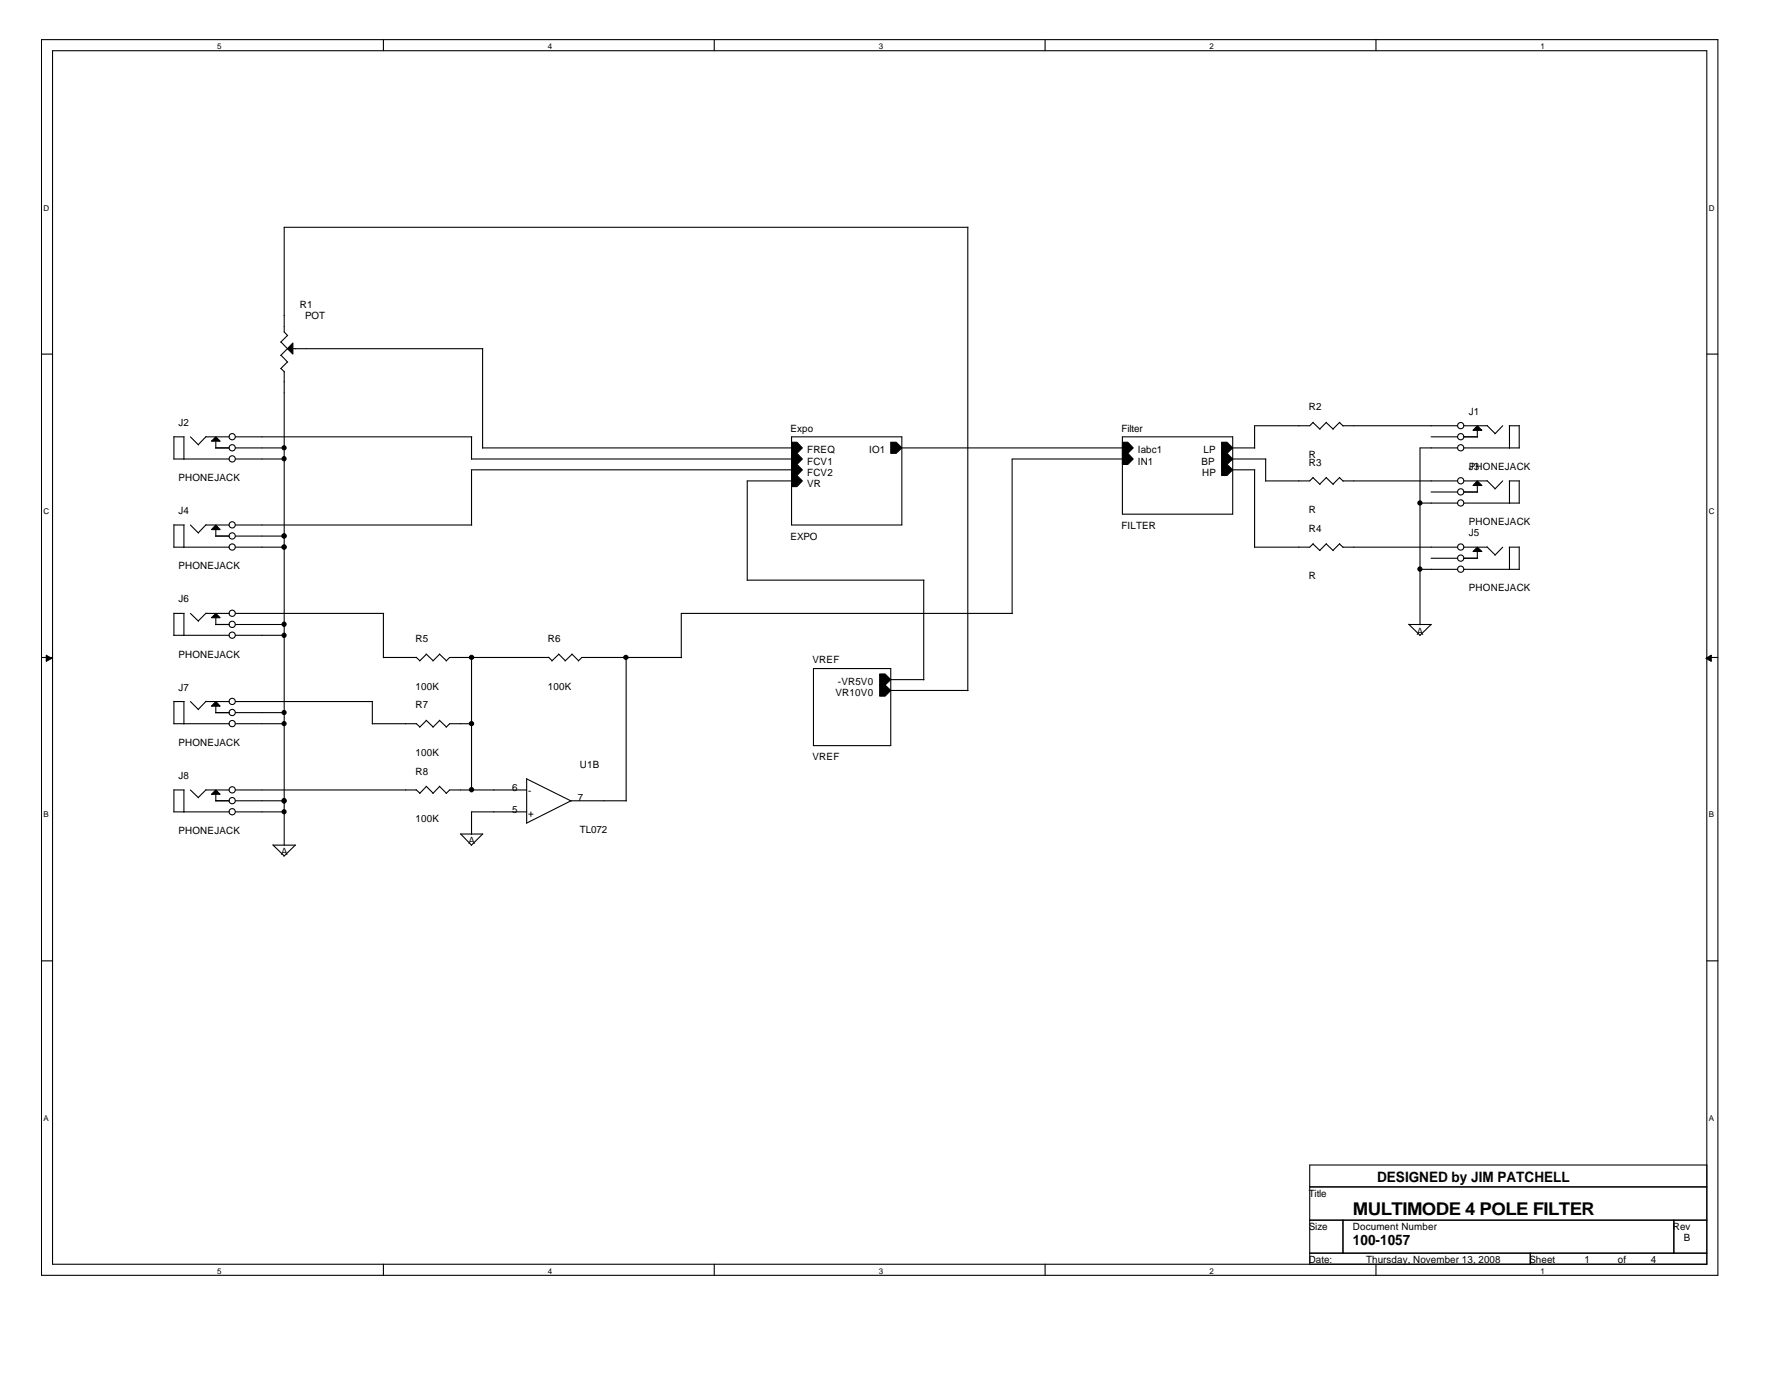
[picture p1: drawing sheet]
<svg xmlns="http://www.w3.org/2000/svg" width="279mm" height="216mm" viewBox="0 0 279 216" stroke-linecap="round" stroke-linejoin="round" font-family="sans-serif">
<g fill="none" stroke="#000" stroke-width=".17">
<path d="M6.5 6.2h262.5v193.5h-262.5zM8.2 7.9h259.1v190h-259.1zM60 6.2v1.7M111.9 6.2v1.7M163.7 6.2v1.7M215.5 6.2v1.7M151.6 35.6v72.5M151.6 35.6h-107.1v16.4M6.5 55.4h1.7M44 53.5l1.1 1.1M44 55.6l1.1 1.1M44 57.7l.6 .5"/>
<path d="M44.5 58.2v74.2M44.5 52l.6 .6M45 52.5l-1 1.1M45 54.6l-1 1.1M45 56.7l-1 1M45.9 54.6h29.7M75.6 54.6v15.6M267.3 55.4h1.7M27.2 71.9h8.7M27.2 68.4h1.6M27.2 68.4v3.5M28.8 68.4v3.5"/>
<path d="M29.8 68.4l1.3 1.3M32.2 68.4h3.7M32.3 68.4l-1.3 1.2M33.8 70.1h2.1M33.8 69.1v1.1M36.9 68.4h37M36.9 71.9h7.7M36.9 70.1h7.7M73.8 71.9h50.2M73.8 68.4v3.5M75.6 70.1h48.4M124 68.4h17.2v13.8h-17.2z"/>
<path d="M124 75.3h-7v15.6M124 73.6h-50.2v8.6M141.2 70.1h34.6M175.8 68.4h17.3v12.1h-17.3zM175.8 71.9h-17.3v24.2M193.1 71.9h5.2M193.1 70.1h3.4M193.1 73.6h3.4M196.5 73.6v12.1M198.2 71.9v3.4M205.6 66.1l1.1 1.1M205.6 74.8l1.1 1"/>
<path d="M205.7 66.1l-.6 .6h-8.6v3.5M205.7 74.7l-.6 .6h-6.9M207.7 66.1l1.1 1.1M207.7 74.8l1.1 1M207.7 66.1l-1 1.1M207.7 74.7l-1 1.1M209.8 66.1l.6 .6M209.8 74.8l.6 .5M209.8 66.1l-1 1.1M209.8 74.7l-1 1.1M210.3 66.7h18M210.3 75.3h18"/>
<path d="M222.4 78.8h5.9M224.1 68.4h4.2M224.1 77h4.2M228.3 70.1h-5.9v27.7M229.3 68.4h2.1M229.3 70.1h8.7M229.3 66.7h3.6M229.3 75.3h3.6M229.3 78.8h8.7M229.3 77h2.1M231.4 67.4v1M231.4 76v1.1"/>
<path d="M232.9 66.6l1.3 1.3M232.9 75.3l1.3 1.2M235.3 66.7l-1.2 1.2M235.3 75.3l-1.2 1.3M236.4 66.7h1.5M236.4 75.3h1.5M236.4 66.7v3.5M236.4 75.3v3.5M237.9 66.6v3.5M237.9 75.3v3.5M27.2 85.7h8.7M27.2 99.5h8.7"/>
<path d="M27.2 82.2h1.6M27.2 82.2v3.5M27.2 96v3.5M27.2 96h1.6M28.8 82.2v3.5M28.8 96v3.5M29.8 82.2l1.3 1.3M29.8 96l1.3 1.3M32.2 82.2h3.7M32.2 96h3.7M32.3 82.2l-1.3 1.2M32.3 96l-1.3 1.2"/>
<path d="M33.8 97.8h2.1M33.8 83.9h2.1M33.8 82.9v1.1M33.8 96.7v1.1M36.9 82.2h37M36.9 97.8h7.7M36.9 85.7h7.7M36.9 83.9h7.7M36.9 96h23.2M36.9 99.5h7.7M60 96v7M117 90.8h27.7"/>
<path d="M144.7 90.8v15.7M158.6 96h-51.9v7M205.6 85.2l1.1 1M205.7 85.1l-.6 .6h-8.6M207.7 85.2l1.1 1M207.7 85.1l-1 1.1M209.8 85.2l.6 .5M209.8 85.1l-1 1.1M210.3 85.7h18M220.6 97.7l1.8 1.8M220.7 97.8h3.5M222.4 89.1h5.9"/>
<path d="M224.1 97.8l-1.7 1.7M224.1 87.4h4.2M229.3 85.7h3.6M229.3 89.1h8.7M229.3 87.4h2.1M231.4 86.3v1.1M232.9 85.6l1.3 1.3M235.3 85.7l-1.2 1.2M236.4 85.7h1.5M236.4 85.7v3.5M237.9 85.6v3.5M6.5 102.9h1.7"/>
<path d="M27.2 113.3h8.7M27.2 109.8v3.5M27.2 109.8h1.6M28.8 109.8v3.6M29.8 109.8l1.3 1.3M32.2 109.8h3.7M32.3 109.8l-1.3 1.3M33.8 111.6h2.1M33.8 110.6v1M36.9 113.3h7.7M36.9 109.8h21.5M36.9 111.6h7.7"/>
<path d="M58.3 113.3h6.9M58.3 109.8v3.6M60 102.9h5.2M65.2 113.3l.6 .5M65.2 102.9l.6 .5M66.7 112.8l1.1 1M66.7 102.4l1.1 1M66.8 112.8l-1.1 1.1M66.8 102.4l-1.1 1.1M68.8 112.8l1.1 1M68.8 102.4l1.1 1M68.9 112.8l-1.1 1.1"/>
<path d="M68.9 102.4l-1.1 1.1M73.8 102.9v20.8M73.9 113.3h-3.5l-.5 .6M85.9 102.9l.6 .5M86 102.9h-15.6l-.5 .6M87.5 102.4l1 1M87.5 102.4l-1.1 1.1M89.6 102.4l1 1M89.6 102.4l-1.1 1.1M98.1 102.9v22.5M106.7 102.9h-15.6l-.5 .6M127.4 104.7h12.1v12h-12.1z"/>
<path d="M139.5 108.1h12.1M139.5 106.4h5.2M267.3 102.9h1.7M27.2 127.1h8.7M27.2 123.7h1.6M27.2 123.6v3.5M28.8 123.7v3.5M29.8 123.7l1.3 1.2M32.2 123.7h3.7M32.3 123.6l-1.3 1.3M33.8 125.4h2.1M33.8 124.4v1"/>
<path d="M36.9 123.7h28.3M36.9 127.1h7.7M36.9 125.4h7.7M42.7 132.3l1.8 1.7M42.8 132.3h3.5M46.2 132.3l-1.7 1.8M65.2 123.6l.6 .6M66.7 123.1l1.1 1.1M66.8 123.1l-1.1 1.1M68.8 123.1l1.1 1.1M68.9 123.1l-1.1 1.1M72.1 130.5l1.7 1.8"/>
<path d="M72.2 130.6h3.4M75.6 130.6l-1.8 1.8M82.5 123.7h-12.1l-.5 .5M82.5 127.1h-8.7v3.5M82.5 121.9v6.9M82.5 121.9l7 3.5M98.1 125.4h-8.7l-7 3.5M6.5 150.4h1.7M267.3 150.4h1.7M60 197.9v1.8M111.9 197.9v1.8M163.7 197.9v1.8"/>
<path d="M205.1 185.8h62.2M205.1 191h62.2M205.1 196.2h62.2M210.3 191v5.2M215.5 197.9v1.8M239.7 196.2v1.7M262.1 191v5.2M267.3 182.4h-62.2v15.5"/>
<circle cx="36.4" cy="71.8" r=".49"/>
<circle cx="36.4" cy="68.4" r=".49"/>
<circle cx="36.4" cy="70.1" r=".49"/>
<circle cx="228.8" cy="75.3" r=".49"/>
<circle cx="228.8" cy="68.4" r=".49"/>
<circle cx="228.8" cy="78.7" r=".49"/>
<circle cx="228.8" cy="70.1" r=".49"/>
<circle cx="228.8" cy="66.6" r=".49"/>
<circle cx="228.8" cy="77" r=".49"/>
<circle cx="36.4" cy="82.2" r=".49"/>
<circle cx="36.4" cy="83.9" r=".49"/>
<circle cx="36.4" cy="85.6" r=".49"/>
<circle cx="36.4" cy="97.8" r=".49"/>
<circle cx="36.4" cy="99.4" r=".49"/>
<circle cx="36.4" cy="96" r=".49"/>
<circle cx="228.8" cy="87.4" r=".49"/>
<circle cx="228.8" cy="85.6" r=".49"/>
<circle cx="228.8" cy="89.1" r=".49"/>
<circle cx="36.4" cy="113.3" r=".49"/>
<circle cx="36.4" cy="111.6" r=".49"/>
<circle cx="36.4" cy="109.8" r=".49"/>
<circle cx="36.4" cy="125.4" r=".49"/>
<circle cx="36.4" cy="123.7" r=".49"/>
<circle cx="36.4" cy="127.1" r=".49"/>
</g>
<g fill="#000" stroke="#000" stroke-width=".16">
<path d="M7.2 102.6l.9 .5-.9 .4z" fill-rule="evenodd"/>
<path d="M267.2 103.1l.8-.5v.9z" fill-rule="evenodd"/>
</g>
<g fill="#000" stroke="#000" stroke-width=".17">
<path d="M45.9 53.7v1.7l-.9-.8z" fill-rule="evenodd"/>
<path d="M33.8 68.4l.7 .7h-1.4z" fill-rule="evenodd"/>
<path d="M124 69.2h.8l.9 .9-.9 .9h-.8z" fill-rule="evenodd"/>
<path d="M124 71h.8l.9 .9-.9 .8h-.8z" fill-rule="evenodd"/>
<path d="M124 72.7h.8l.9 .9-.9 .8h-.8z" fill-rule="evenodd"/>
<path d="M124 74.4h.8l.9 .9-.9 .9h-.8z" fill-rule="evenodd"/>
<path d="M139.5 69.2h.9l.8 .9-.8 .9h-.9z" fill-rule="evenodd"/>
<path d="M175.8 69.2h.8l.9 .9-.9 .9h-.8z" fill-rule="evenodd"/>
<path d="M175.8 71h.8l.9 .9-.9 .8h-.8z" fill-rule="evenodd"/>
<path d="M191.3 69.2h.9l.9 .9-.9 .9h-.9z" fill-rule="evenodd"/>
<path d="M191.3 71h.9l.9 .9-.9 .8h-.9z" fill-rule="evenodd"/>
<path d="M191.3 72.7h.9l.9 .9-.9 .8h-.9z" fill-rule="evenodd"/>
<path d="M231.4 66.7l.7 .7h-1.4z" fill-rule="evenodd"/>
<path d="M231.4 75.3l.7 .7h-1.4z" fill-rule="evenodd"/>
<path d="M33.8 82.2l.7 .7h-1.4z" fill-rule="evenodd"/>
<path d="M33.1 96.7l.7-.7 .7 .7z" fill-rule="evenodd"/>
<path d="M231.4 85.7l.7 .6h-1.4z" fill-rule="evenodd"/>
<path d="M33.8 109.8l.7 .8h-1.4z" fill-rule="evenodd"/>
<path d="M137.8 105.5h.8l.9 .9-.9 .9h-.8z" fill-rule="evenodd"/>
<path d="M137.8 107.3h.8l.9 .8-.9 .9h-.8z" fill-rule="evenodd"/>
<path d="M33.8 123.7l.7 .7h-1.4z" fill-rule="evenodd"/>
<circle cx="44.5" cy="71.8" r=".33"/>
<circle cx="44.5" cy="70.1" r=".32"/>
<circle cx="222.4" cy="78.7" r=".32"/>
<circle cx="44.5" cy="99.5" r=".33"/>
<circle cx="44.5" cy="97.7" r=".33"/>
<circle cx="44.5" cy="83.9" r=".32"/>
<circle cx="44.5" cy="85.6" r=".32"/>
<circle cx="222.4" cy="89.1" r=".33"/>
<circle cx="44.5" cy="111.6" r=".32"/>
<circle cx="44.5" cy="113.3" r=".32"/>
<circle cx="73.9" cy="102.9" r=".33"/>
<circle cx="73.9" cy="113.3" r=".33"/>
<circle cx="98" cy="102.9" r=".33"/>
<circle cx="44.5" cy="125.4" r=".33"/>
<circle cx="44.5" cy="127.1" r=".32"/>
<circle cx="73.9" cy="123.6" r=".33"/>
</g>
<text font-size="2.8" x="211.9" y="190.3">MULTIMODE 4 POLE FILTER</text>
<g font-size="2.2">
<text x="215.7" y="185.1">DESIGNED by JIM PATCHELL</text>
<text x="211.9" y="195">100-1057</text>
</g>
<g font-size="1.6">
<text x="46.9" y="48.2">R1</text>
<text x="47.8" y="50">POT</text>
<text x="205" y="64.3">R2</text>
<text x="230" y="65">J1</text>
<text x="27.9" y="66.7">J2</text>
<text x="123.8" y="67.6">Expo</text>
<text x="126.4" y="71">FREQ</text>
<text x="136.1" y="71">IO1</text>
<text x="175.6" y="67.6">Filter</text>
<text x="178.2" y="71">Iabc1</text>
<text x="188.5" y="71">LP</text>
<text x="205" y="71.7">R</text>
<text x="27.9" y="75.3">PHONEJACK</text>
<text x="126.4" y="72.7">FCV1</text>
<text x="126.4" y="74.5">FCV2</text>
<text x="126.4" y="76.2">VR</text>
<text x="178.2" y="72.7">IN1</text>
<text x="188.2" y="72.7">BP</text>
<text x="188.3" y="74.5">HP</text>
<text x="205" y="72.9">R3</text>
<text x="230" y="73.6">PHONEJACK</text>
<text x="230" y="73.6">J3</text>
<text x="27.9" y="80.5">J4</text>
<text x="175.6" y="82.8">FILTER</text>
<text x="205" y="83.3">R4</text>
<text x="205" y="80.3">R</text>
<text x="230" y="82.3">PHONEJACK</text>
<text x="230" y="83.9">J5</text>
<text x="27.9" y="89.2">PHONEJACK</text>
<text x="123.8" y="84.5">EXPO</text>
<text x="27.9" y="94.3">J6</text>
<text x="205" y="90.7">R</text>
<text x="230" y="92.6">PHONEJACK</text>
<text x="65.1" y="100.5">R5</text>
<text x="85.8" y="100.5">R6</text>
<text x="221.9" y="99.4">A</text>
<text x="27.9" y="103">PHONEJACK</text>
<text x="65.1" y="108">100K</text>
<text x="85.8" y="108">100K</text>
<text x="127.3" y="103.8">VREF</text>
<text x="131.2" y="107.3">-VR5V0</text>
<text x="27.9" y="108.2">J7</text>
<text x="65.1" y="110.9">R7</text>
<text x="130.9" y="109">VR10V0</text>
<text x="27.9" y="116.8">PHONEJACK</text>
<text x="65.1" y="118.3">100K</text>
<text x="127.3" y="119">VREF</text>
<text x="27.9" y="122">J8</text>
<text x="65.1" y="121.3">R8</text>
<text x="80.2" y="123.8">6</text>
<text x="82.7" y="124.4">-</text>
<text x="90.5" y="125.5">7</text>
<text x="90.8" y="120.2">U1B</text>
<text x="27.9" y="130.6">PHONEJACK</text>
<text x="65.1" y="128.7">100K</text>
<text x="80.2" y="127.2">5</text>
<text x="82.7" y="127.8">+</text>
<text x="90.8" y="130.4">TL072</text>
<text x="44" y="133.9">A</text>
<text x="73.4" y="132.2">A</text>
<text x="205" y="187.4">Title</text>
<text x="205" y="192.6">Size</text>
<text x="205" y="197.8">Date:</text>
<text x="211.9" y="192.6">Document Number</text>
<text x="214" y="197.8">Thursday, November 13, 2008</text>
<text x="239.5" y="197.8">Sheet</text>
<text x="248.2" y="197.8">1</text>
<text x="253.4" y="197.8">of</text>
<text x="258.5" y="197.8">4</text>
<text x="262" y="192.6">Rev</text>
<text x="263.7" y="194.4">B</text>
</g>
<g font-size="1.3">
<text x="34" y="7.7">5</text>
<text x="85.8" y="7.7">4</text>
<text x="137.6" y="7.7">3</text>
<text x="189.4" y="7.7">2</text>
<text x="241.3" y="7.7">1</text>
<text x="6.8" y="33">D</text>
<text x="267.6" y="33">D</text>
<text x="6.8" y="80.5">C</text>
<text x="267.6" y="80.5">C</text>
<text x="6.8" y="128">B</text>
<text x="267.6" y="128">B</text>
<text x="6.8" y="175.5">A</text>
<text x="267.6" y="175.5">A</text>
<text x="34" y="199.4">5</text>
<text x="85.8" y="199.4">4</text>
<text x="137.6" y="199.4">3</text>
<text x="189.4" y="199.4">2</text>
<text x="241.3" y="199.4">1</text>
</g>
</svg>
